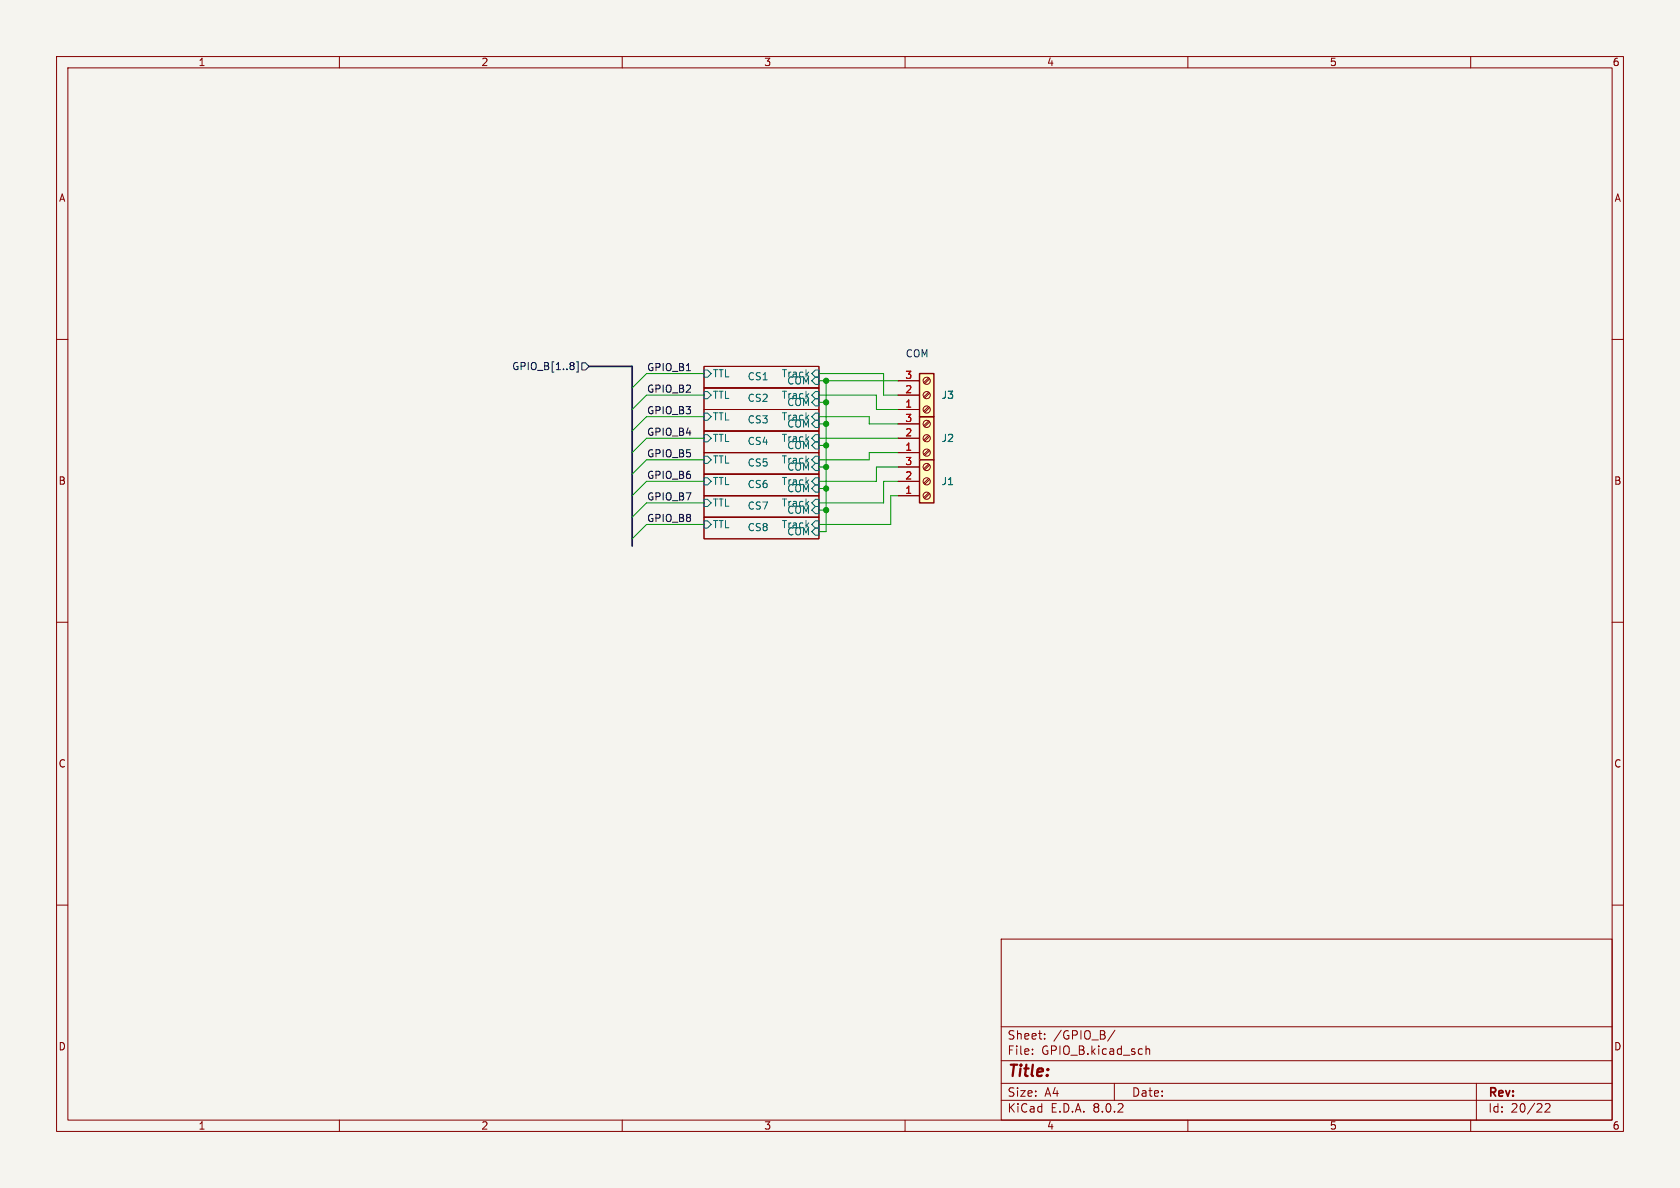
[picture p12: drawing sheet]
<svg xmlns="http://www.w3.org/2000/svg" width="297mm" height="210mm" viewBox="0 0 297 210" stroke-linecap="round" stroke-linejoin="round" font-family="sans-serif">
<path d="M0 0h297v210h-297z" fill="#f5f4ef" stroke="#f5f4ef" stroke-width=".18"/>
<g fill="none" stroke="#840000" stroke-width=".18">
<path d="M10 10h277v190h-277zM12 12h273v186h-273zM60 10v2M110 10v2M160 10v2M210 10v2M260 10v2M10 60h2M285 60h2M124.5 76.2h20.3v3.8h-20.3zM124.5 72.4h20.3v3.8h-20.3zM124.5 64.8h20.3v3.8h-20.3z"/>
<path d="M124.5 68.6h20.3v3.8h-20.3zM124.5 80h20.3v3.8h-20.3zM124.5 83.8h20.3v3.8h-20.3zM124.5 87.6h20.3v3.8h-20.3zM124.5 91.4h20.3v3.9h-20.3zM10 110h2M285 110h2M10 160h2M285 160h2M177 166h108v32h-108zM60 198v2M110 198v2"/>
<path d="M160 198v2M177 194.5h108M177 191.5h108M177 187.5h108M177 181.5h108M182.5 186.3v.1M182.5 185.5v.1M184.7 183.6v.1M184.7 182.8v.1M197 191.5v3M197.1 182.1l-1.3 2M202.6 184.9v1.5"/>
<path d="M202.6 185.5l.2-.1 .4 .1v.9M210 198v2M260 198v2M261 191.5v6.5M273.2 195.2l.5-.1 .3 .1v.3l-.9 1.1h.9"/>
</g>
<g fill="none" stroke="#006464" stroke-width=".18">
<path d="M124.5 76.8h.6l.6 .7-.6 .6h-.6zM124.5 73h.6l.6 .7-.6 .6h-.6zM124.5 65.4h.6l.6 .6-.6 .7h-.6zM124.5 69.2h.6l.6 .7-.6 .6h-.6zM144.1 76.8h.7v1.3h-.7l-.6-.6zM144.1 78.1h.7v1.3h-.7l-.6-.7zM144.1 73h.7v1.3h-.7l-.6-.6zM144.1 74.3h.7v1.3h-.7l-.6-.7zM144.1 65.4h.7v1.3h-.7l-.6-.7zM144.1 66.7h.7v1.2h-.7l-.6-.6zM144.1 69.2h.7v1.3h-.7l-.6-.6zM144.1 70.5h.7v1.3h-.7l-.6-.7z"/>
<path d="M124.5 80.6h.6l.6 .7-.6 .6h-.6zM124.5 84.5h.6l.6 .6-.6 .6h-.6zM124.5 88.3h.6l.6 .6-.6 .6h-.6zM124.5 92.1h.6l.6 .6-.6 .6h-.6zM144.1 80.6h.7v1.3h-.7l-.6-.6zM144.1 81.9h.7v1.3h-.7l-.6-.6zM144.1 84.5h.7v1.2h-.7l-.6-.6zM144.1 85.7h.7v1.3h-.7l-.6-.6zM144.1 88.3h.7v1.2h-.7l-.6-.6zM144.1 89.5h.7v1.3h-.7l-.6-.6zM144.1 92.1h.7v1.2h-.7l-.6-.6zM144.1 93.3h.7v1.3h-.7l-.6-.6z"/>
</g>
<path d="M162.6 73.7h2.5v7.6h-2.5z" fill="#ffffc2"/>
<path d="M162.6 73.7h2.5v7.6h-2.5z" fill="none" stroke="#840000" stroke-width=".25"/>
<g fill="none" stroke="#840000" stroke-width=".18">
<path d="M158.7 77.5h3.9M158.7 74.9h3.9M164.2 74.4l-.9 .9M164.2 77l-.9 .8M164.2 79.5l-.9 .8M164.3 74.6l-.8 .8M164.3 77.1l-.8 .9M164.3 79.7l-.8 .8M158.7 80h3.9"/>
<circle cx="163.8" cy="77.5" r=".63"/>
<circle cx="163.8" cy="74.9" r=".63"/>
<circle cx="163.8" cy="80" r=".63"/>
</g>
<path d="M162.6 66h2.5v7.7h-2.5z" fill="#ffffc2"/>
<path d="M162.6 66h2.5v7.7h-2.5z" fill="none" stroke="#840000" stroke-width=".25"/>
<g fill="none" stroke="#840000" stroke-width=".18">
<path d="M158.7 72.4h3.9M158.7 69.9h3.9M158.7 67.3h3.9M164.2 66.8l-.9 .8M164.2 69.3l-.9 .9M164.2 71.9l-.9 .8M164.3 67l-.8 .8M164.3 69.5l-.8 .9M164.3 72.1l-.8 .8"/>
<circle cx="163.8" cy="72.4" r=".63"/>
<circle cx="163.8" cy="67.3" r=".63"/>
<circle cx="163.8" cy="69.8" r=".63"/>
</g>
<path d="M162.6 81.3h2.5v7.6h-2.5z" fill="#ffffc2"/>
<path d="M162.6 81.3h2.5v7.6h-2.5z" fill="none" stroke="#840000" stroke-width=".25"/>
<g fill="none" stroke="#840000" stroke-width=".18">
<path d="M158.7 77.5h3.9M158.7 74.9h3.9M158.7 72.4h3.9M158.7 69.9h3.9M158.7 67.3h3.9M158.7 87.6h3.9M158.7 85.1h3.9M158.7 82.6h3.9M158.7 80h3.9M164.2 82l-.9 .9M164.2 84.6l-.9 .8M164.2 87.1l-.9 .9"/>
<path d="M164.3 82.2l-.8 .9M164.3 84.8l-.8 .8M164.3 87.3l-.8 .8"/>
<circle cx="163.8" cy="85.1" r=".63"/>
<circle cx="163.8" cy="82.5" r=".63"/>
<circle cx="163.8" cy="87.6" r=".63"/>
</g>
<path d="M101.4 64.2v.3M101.4 64.7v.5M101.9 64h.3v1.8h-.3M102.9 64.1h.6l.6 .7-.6 .6h-.6z" fill="none" stroke="#000084" stroke-width=".18"/>
<path d="M104.1 64.8h7.7v31.7" fill="none" stroke="#000084" stroke-width=".3"/>
<g fill="none" stroke="#009600" stroke-width=".18">
<path d="M124.5 69.9h-10.2l-2.5 2.5M124.5 77.5h-10.2l-2.5 2.5M124.5 73.7h-10.2l-2.5 2.5M124.5 66h-10.2l-2.5 2.6M144.8 66h11.4v3.9h2.5M144.8 69.9h10.1v2.5h3.8M144.8 67.3h13.9M144.8 77.5h13.9M144.8 73.7h8.9v1.2h5M144.8 74.9h1.2M144.8 71.1h1.2M144.8 78.7h1.2"/>
<path d="M146 67.3v26.7h-1.2M124.5 85.1h-10.2l-2.5 2.5M124.5 88.9h-10.2l-2.5 2.5M124.5 81.3h-10.2l-2.5 2.5M124.5 92.7h-10.2l-2.5 2.6M144.8 82.6h1.2M144.8 90.2h1.2M144.8 86.4h1.2M158.7 87.6h-1.2v5.1h-12.7M158.7 82.6h-3.8v2.5h-10.1M158.7 85.1h-2.5v3.8h-11.4M158.7 80h-5v1.3h-8.9"/>
</g>
<g fill="#009600" stroke="#009600" stroke-width=".18">
<circle cx="146" cy="74.9" r=".46"/>
<circle cx="146" cy="67.3" r=".46"/>
<circle cx="146" cy="71.1" r=".46"/>
<circle cx="146" cy="86.4" r=".46"/>
<circle cx="146" cy="90.2" r=".46"/>
<circle cx="146" cy="82.6" r=".46"/>
<circle cx="146" cy="78.7" r=".46"/>
</g>
<text font-size="2.8" fill="#840000" x="178" y="190.9">Title:</text>
<g font-size="2.1" fill="#840000">
<text x="178" y="184">Sheet:</text>
<text x="186.2" y="184">/GPIO_B/</text>
<text x="178" y="186.7">File:</text>
<text x="184.1" y="186.7">GPIO_B.kicad_sch</text>
<text x="178" y="196.9">KiCad</text>
<text x="178" y="194.1">Size:</text>
<text x="184.7" y="194.1">A4</text>
<text x="185.7" y="196.9">E.D.A.</text>
<text x="193.3" y="196.9">8.0.2</text>
<text x="200" y="194.1">Date:</text>
<text x="263" y="194.3">Rev:</text>
<text x="263" y="196.9">Id:</text>
<text x="267.1" y="196.9">20/22</text>
</g>
<g font-size="1.8" fill="#840000">
<text x="35" y="11.9">1</text>
<text x="85" y="11.9">2</text>
<text x="135" y="11.9">3</text>
<text x="185" y="11.9">4</text>
<text x="235" y="11.9">5</text>
<text x="285" y="11.9">6</text>
<text x="10.3" y="35.9">A</text>
<text x="285.3" y="35.9">A</text>
<text x="10.3" y="85.9">B</text>
<text x="285.3" y="85.9">B</text>
<text x="10.3" y="135.9">C</text>
<text x="285.3" y="135.9">C</text>
<text x="10.3" y="185.9">D</text>
<text x="285.3" y="185.9">D</text>
<text x="35" y="199.9">1</text>
<text x="85" y="199.9">2</text>
<text x="135" y="199.9">3</text>
<text x="185" y="199.9">4</text>
<text x="235" y="199.9">5</text>
<text x="285" y="199.9">6</text>
</g>
<text font-size="1.8" fill="#000084" x="90.4" y="65.6">GPIO_B[1..8]</text>
<g font-size="1.8" fill="#0f0f0f">
<text x="114.3" y="65.7">GPIO_B1</text>
<text x="114.3" y="69.5">GPIO_B2</text>
<text x="114.3" y="77.1">GPIO_B4</text>
<text x="114.3" y="73.3">GPIO_B3</text>
<text x="114.3" y="80.9">GPIO_B5</text>
<text x="114.3" y="84.7">GPIO_B6</text>
<text x="114.3" y="88.6">GPIO_B7</text>
<text x="114.3" y="92.4">GPIO_B8</text>
</g>
<text font-size="1.8" fill="#0000c2" x="160" y="63.3">COM</text>
<g font-size="1.8" fill="#006464">
<text x="125.9" y="66.9">TTL</text>
<text x="125.9" y="70.7">TTL</text>
<text x="132.1" y="67.3">CS1</text>
<text x="132.1" y="71.1">CS2</text>
<text x="138.1" y="66.9">Track</text>
<text x="138.1" y="70.7">Track</text>
<text x="139.1" y="68.2">COM</text>
<text x="139.1" y="72">COM</text>
<text x="166.4" y="70.7">J3</text>
<text x="125.9" y="74.5">TTL</text>
<text x="132.1" y="74.9">CS3</text>
<text x="138.1" y="74.5">Track</text>
<text x="139.1" y="75.8">COM</text>
<text x="125.9" y="82.1">TTL</text>
<text x="125.9" y="78.3">TTL</text>
<text x="132.1" y="82.6">CS5</text>
<text x="132.1" y="78.7">CS4</text>
<text x="138.1" y="82.1">Track</text>
<text x="138.1" y="78.3">Track</text>
<text x="139.1" y="83.4">COM</text>
<text x="139.1" y="79.6">COM</text>
<text x="166.4" y="78.3">J2</text>
<text x="125.9" y="86">TTL</text>
<text x="125.9" y="89.8">TTL</text>
<text x="132.1" y="86.4">CS6</text>
<text x="138.1" y="86">Track</text>
<text x="138.1" y="89.8">Track</text>
<text x="139.1" y="87.2">COM</text>
<text x="166.4" y="86">J1</text>
<text x="125.9" y="93.6">TTL</text>
<text x="132.1" y="90.2">CS7</text>
<text x="132.1" y="94">CS8</text>
<text x="138.1" y="93.6">Track</text>
<text x="139.1" y="91">COM</text>
<text x="139.1" y="94.8">COM</text>
</g>
<g font-size="1.8" fill="#a90000">
<text x="159.9" y="69.6">2</text>
<text x="159.9" y="67.1">3</text>
<text x="159.9" y="77.2">2</text>
<text x="159.9" y="74.7">3</text>
<text x="159.9" y="72.1">1</text>
<text x="159.9" y="79.8">1</text>
<text x="159.9" y="82.3">3</text>
<text x="159.9" y="87.4">1</text>
<text x="159.9" y="84.8">2</text>
</g>
</svg>
